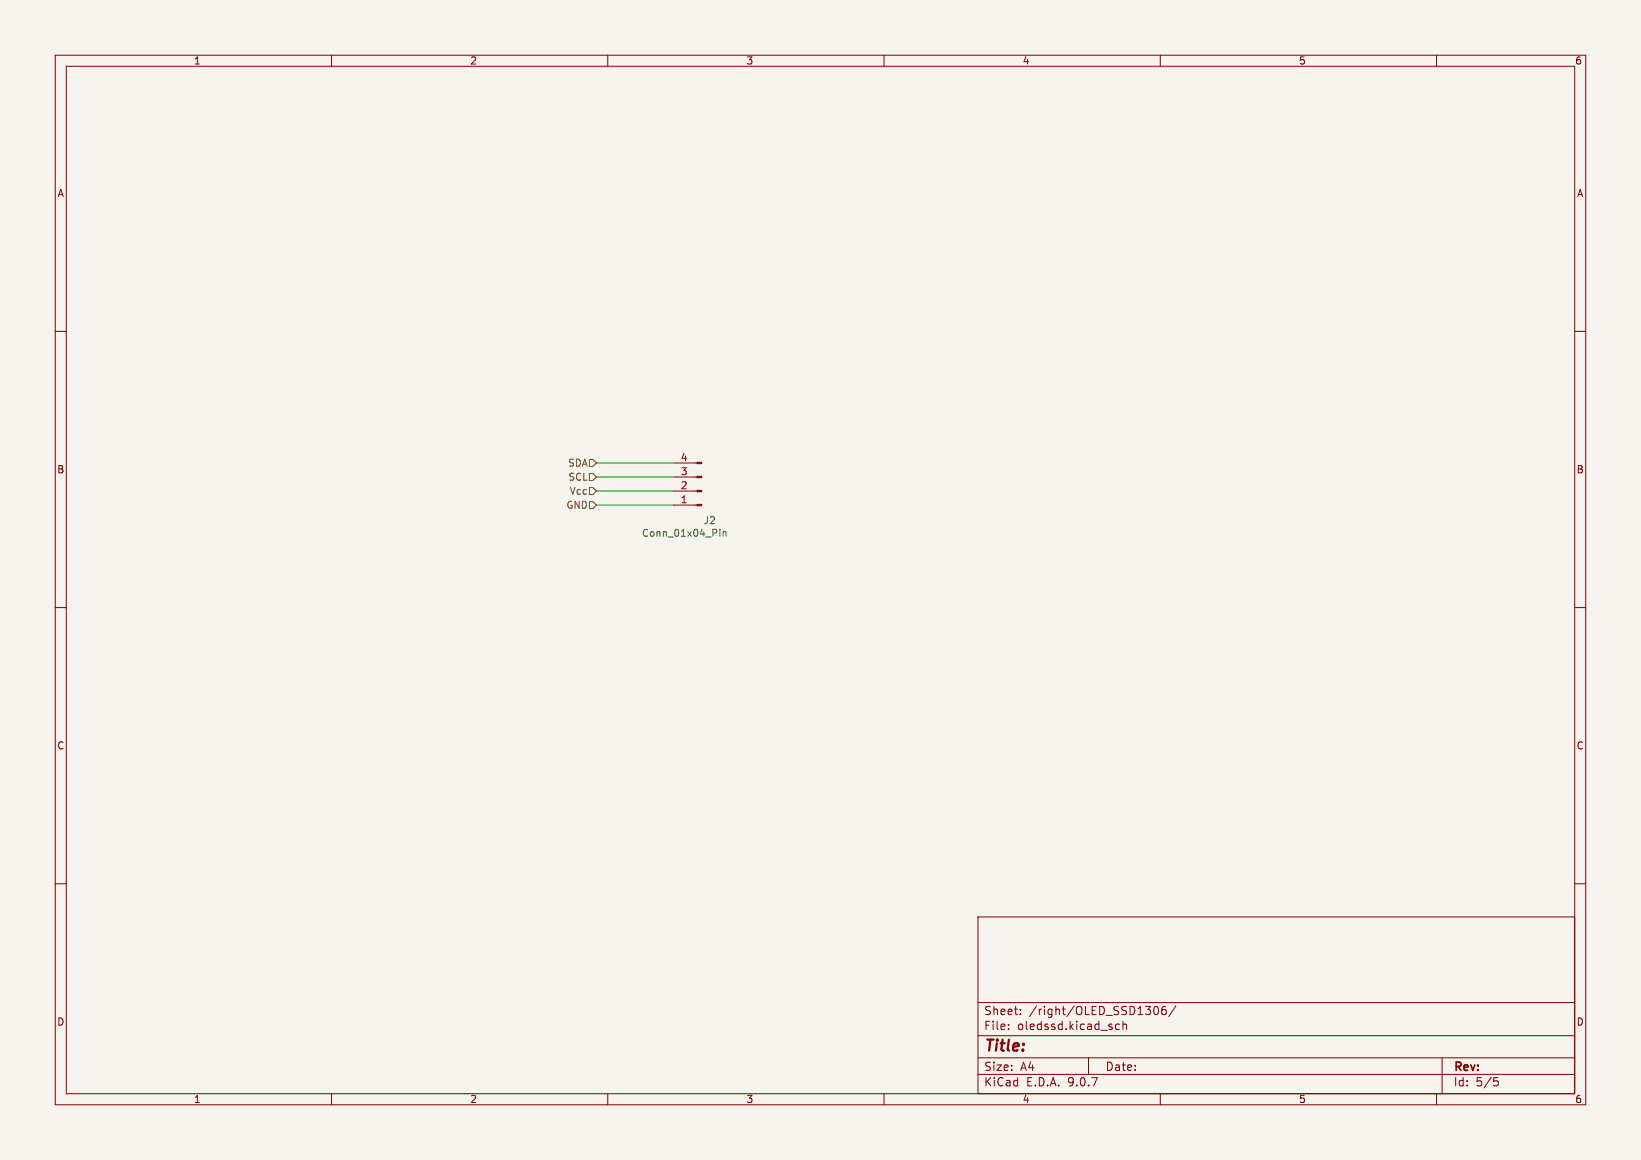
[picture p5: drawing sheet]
<svg xmlns="http://www.w3.org/2000/svg" width="297mm" height="210mm" viewBox="0 0 297 210" stroke-linecap="round" stroke-linejoin="round" font-family="sans-serif">
<path d="M0 0h297v210h-297z" fill="#f5f4ef" stroke="#f5f4ef" stroke-width=".18"/>
<g fill="none" stroke="#840000" stroke-width=".18">
<path d="M10 10h277v190h-277zM12 12h273v186h-273zM60 10v2M110 10v2M160 10v2M210 10v2M260 10v2M10 60h2M285 60h2M121.9 91.4h4.2M121.9 88.9h4.2M121.9 86.4h4.2"/>
<path d="M121.9 83.8h4.2M10 110h2M285 110h2M10 160h2M177 166h108v32h-108zM285 160h2M60 198v2M110 198v2M160 198v2M177 194.5h108M177 191.5h108M177 187.5h108"/>
<path d="M177 181.5h108M182.5 186.3v.1M182.5 185.5v.1M184.7 183.6v.1M184.7 182.8v.1M197 191.5v3M202.6 185.5l-.4-.1-.3 .3v.4l.1 .2h.6M203.2 185.5l.3-.1 .3 .1 .1 .9M203.2 184.9v1.5M209 182.3l.2-.1a.8 .8 0 0 1 .5 .7 .8 .8 0 0 1-.5 .8l-.2-.1-.2-.5zM210 198v2M211 182.2a.59 .59 0 0 0-.8 .6v.6l.2 .2 .4 .1 .2-.1 .1-.5-.1-.3h-.5l-.3 .3"/>
<path d="M212.8 182.1l-1.3 2M260 198v2M261 191.5v6.5M270.4 195.1h.7M270.5 195.7h.4l.3 .3-.2 .5-.5 .1"/>
</g>
<g fill="#840000" stroke="#840000" stroke-width=".18">
<path d="M126.1 91.3h.9v.3h-.9z"/>
<path d="M126.1 88.8h.9v.2h-.9z"/>
<path d="M126.1 86.2h.9v.3h-.9z"/>
<path d="M126.1 83.7h.9v.2h-.9z"/>
</g>
<path d="M130.3 95.8v.2M130.3 96.3v.8M130.9 96.3v.8M130.9 96.4l.2-.1h.3v.8" fill="none" stroke="#006464" stroke-width=".18"/>
<path d="M106.7 88.3h.6l.6 .6-.6 .6h-.6zM106.7 85.7h.6l.6 .7-.6 .6h-.6zM106.7 90.8h.6l.6 .6-.6 .7h-.6zM106.7 83.2h.6l.6 .6-.6 .7h-.6z" fill="none" stroke="#725600" stroke-width=".18"/>
<path d="M107.9 83.8h14M107.9 86.4h14M107.9 91.4h14M107.9 88.9h14" fill="none" stroke="#009600" stroke-width=".18"/>
<text font-size="2.8" fill="#840000" x="178" y="190.9">Title:</text>
<g font-size="2.1" fill="#840000">
<text x="178" y="184">Sheet:</text>
<text x="186.2" y="184">/right/OLED_SSD1306/</text>
<text x="178" y="186.7">File:</text>
<text x="184.1" y="186.7">oledssd.kicad_sch</text>
<text x="178" y="196.9">KiCad</text>
<text x="178" y="194.1">Size:</text>
<text x="184.7" y="194.1">A4</text>
<text x="185.7" y="196.9">E.D.A.</text>
<text x="193.3" y="196.9">9.0.7</text>
<text x="200" y="194.1">Date:</text>
<text x="263" y="194.3">Rev:</text>
<text x="263" y="196.9">Id:</text>
<text x="267.1" y="196.9">5/5</text>
</g>
<g font-size="1.8" fill="#840000">
<text x="35" y="11.9">1</text>
<text x="85" y="11.9">2</text>
<text x="135" y="11.9">3</text>
<text x="185" y="11.9">4</text>
<text x="235" y="11.9">5</text>
<text x="285" y="11.9">6</text>
<text x="10.3" y="35.9">A</text>
<text x="285.3" y="35.9">A</text>
<text x="10.3" y="85.9">B</text>
<text x="285.3" y="85.9">B</text>
<text x="10.3" y="135.9">C</text>
<text x="285.3" y="135.9">C</text>
<text x="10.3" y="185.9">D</text>
<text x="285.3" y="185.9">D</text>
<text x="35" y="199.9">1</text>
<text x="85" y="199.9">2</text>
<text x="135" y="199.9">3</text>
<text x="185" y="199.9">4</text>
<text x="235" y="199.9">5</text>
<text x="285" y="199.9">6</text>
</g>
<g font-size="1.8" fill="#a90000">
<text x="123.1" y="83.6">4</text>
<text x="123.1" y="88.6">2</text>
<text x="123.1" y="86.1">3</text>
<text x="123.1" y="91.2">1</text>
</g>
<g font-size="1.8" fill="#725600">
<text x="102.7" y="84.7">SDA</text>
<text x="102.8" y="87.2">SCL</text>
<text x="103" y="89.8">Vcc</text>
<text x="102.4" y="92.3">GND</text>
</g>
<g font-size="1.8" fill="#006464">
<text x="127.3" y="95.1">J2</text>
<text x="116.1" y="97.4">Conn_01x04_Pin</text>
</g>
</svg>
